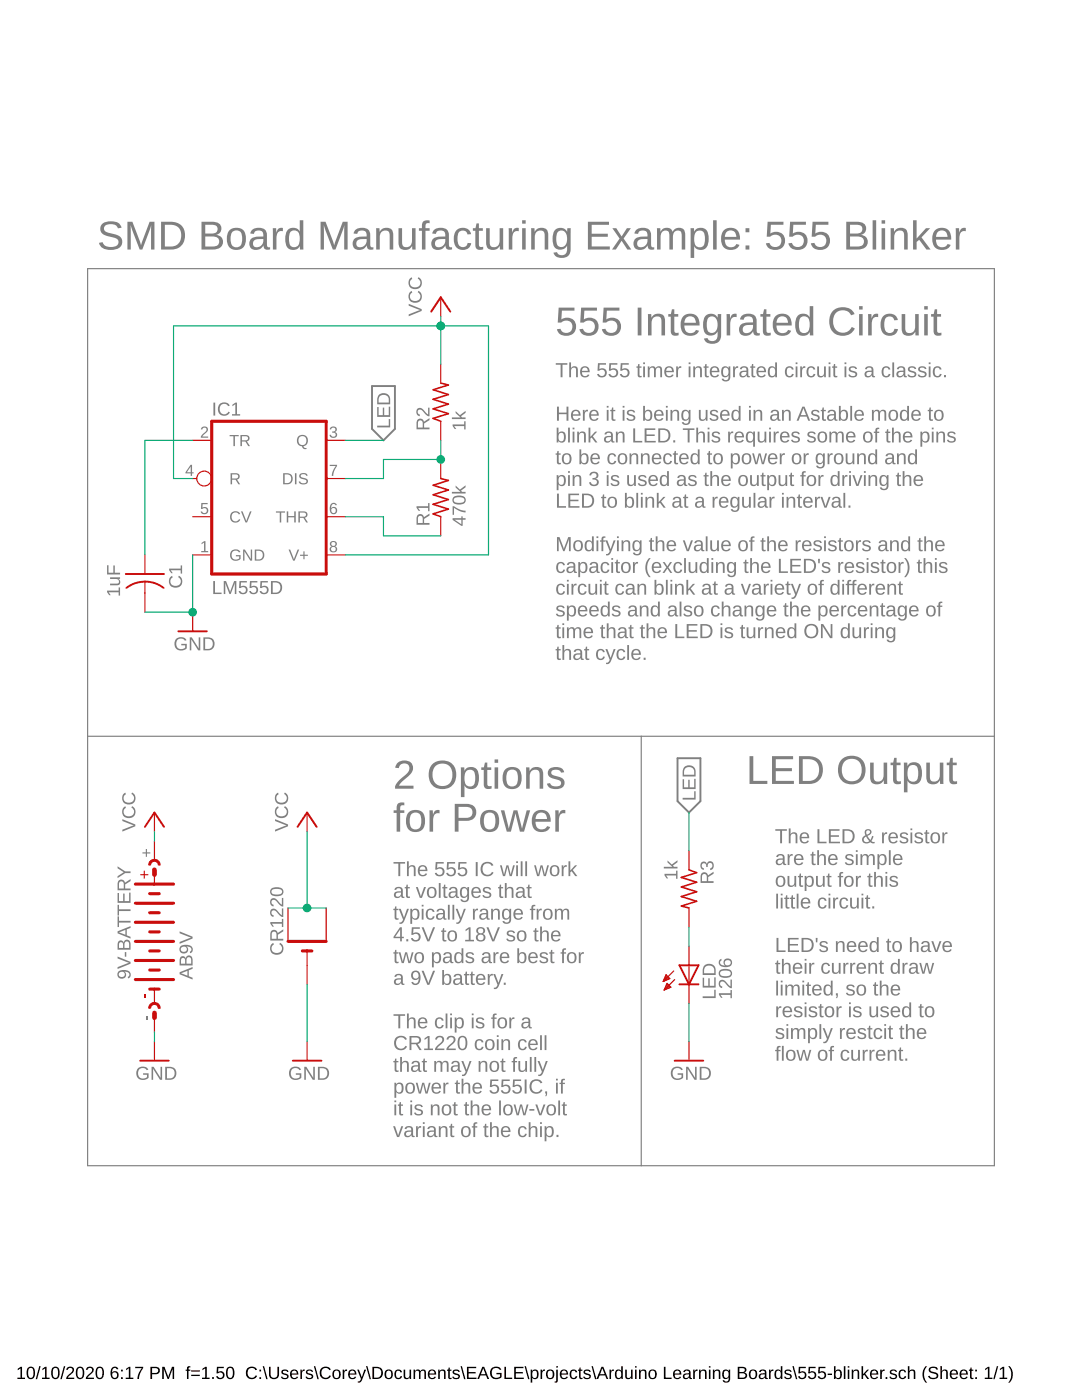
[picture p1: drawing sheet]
<?xml version="1.0" encoding="utf-8"?>
<!DOCTYPE eagle SYSTEM "eagle.dtd">
<eagle version="9.6.2">
<drawing>
<settings>
<setting alwaysvectorfont="no"/>
<setting verticaltext="up"/>
</settings>
<grid distance="0.1" unitdist="inch" unit="inch" style="lines" multiple="1" display="no" altdistance="0.01" altunitdist="inch" altunit="inch"/>
<schematic xreflabel="%F%N/%S.%C%R" xrefpart="/%S.%C%R">
<libraries>
<library name="adafruit">
<symbols>
<symbol name="555">
<wire x1="-7.62" y1="-10.16" x2="7.62" y2="-10.16" width="0.4064" layer="94"/>
<wire x1="7.62" y1="-10.16" x2="7.62" y2="10.16" width="0.4064" layer="94"/>
<wire x1="7.62" y1="10.16" x2="-7.62" y2="10.16" width="0.4064" layer="94"/>
<wire x1="-7.62" y1="10.16" x2="-7.62" y2="-10.16" width="0.4064" layer="94"/>
<text x="-7.62" y="10.922" size="1.778" layer="95">&gt;NAME</text>
<text x="-7.62" y="-12.827" size="1.778" layer="96">&gt;VALUE</text>
<pin name="TR" x="-10.16" y="7.62" length="short" direction="in"/>
<pin name="Q" x="10.16" y="7.62" length="short" direction="out" rot="R180"/>
<pin name="R" x="-10.16" y="2.54" length="short" direction="in" function="dot"/>
<pin name="CV" x="-10.16" y="-2.54" length="short" direction="in"/>
<pin name="THR" x="10.16" y="-2.54" length="short" direction="in" rot="R180"/>
<pin name="DIS" x="10.16" y="2.54" length="short" direction="in" rot="R180"/>
<pin name="V+" x="10.16" y="-7.62" length="short" direction="pwr" rot="R180"/>
<pin name="GND" x="-10.16" y="-7.62" length="short" direction="pwr"/>
</symbol>
<symbol name="3V">
<wire x1="-0.635" y1="0.635" x2="-0.635" y2="0" width="0.4064" layer="94"/>
<wire x1="-2.54" y1="0" x2="-0.635" y2="0" width="0.1524" layer="94"/>
<wire x1="-0.635" y1="0" x2="-0.635" y2="-0.635" width="0.4064" layer="94"/>
<wire x1="0.635" y1="2.54" x2="2.54" y2="2.54" width="0.1524" layer="94"/>
<wire x1="0.635" y1="2.54" x2="0.635" y2="-2.54" width="0.4064" layer="94"/>
<wire x1="0.635" y1="-2.54" x2="2.54" y2="-2.54" width="0.1524" layer="94"/>
<text x="-1.27" y="3.175" size="1.778" layer="95">&gt;NAME</text>
<text x="-1.27" y="-5.08" size="1.778" layer="96">&gt;VALUE</text>
<pin name="+" x="5.08" y="2.54" visible="off" length="short" direction="pas" rot="R180"/>
<pin name="-" x="-5.08" y="0" visible="off" length="short" direction="pas"/>
<pin name="+1" x="5.08" y="-2.54" visible="off" length="short" direction="pas" rot="R180"/>
</symbol>
</symbols>
<devicesets>
<deviceset name="*555" prefix="IC">
<gates>
<gate name="A" symbol="555" x="0" y="2.54"/>
</gates>
<devices>
<device name="N" package="DIL08-ROUND">
<connects>
<connect gate="A" pin="CV" pad="5"/>
<connect gate="A" pin="DIS" pad="7"/>
<connect gate="A" pin="GND" pad="1"/>
<connect gate="A" pin="Q" pad="3"/>
<connect gate="A" pin="R" pad="4"/>
<connect gate="A" pin="THR" pad="6"/>
<connect gate="A" pin="TR" pad="2"/>
<connect gate="A" pin="V+" pad="8"/>
</connects>
<package3dinstances>
<package3dinstance package3d_urn="urn:adsk.eagle:package:6240651/1"/>
</package3dinstances>
<technologies>
<technology name="LM"/>
<technology name="NE"/>
<technology name="SE"/>
<technology name="UA"/>
</technologies>
</device>
<device name="D" package="SO08">
<connects>
<connect gate="A" pin="CV" pad="5"/>
<connect gate="A" pin="DIS" pad="7"/>
<connect gate="A" pin="GND" pad="1"/>
<connect gate="A" pin="Q" pad="3"/>
<connect gate="A" pin="R" pad="4"/>
<connect gate="A" pin="THR" pad="6"/>
<connect gate="A" pin="TR" pad="2"/>
<connect gate="A" pin="V+" pad="8"/>
</connects>
<package3dinstances>
<package3dinstance package3d_urn="urn:adsk.eagle:package:6240673/1"/>
</package3dinstances>
<technologies>
<technology name="LM"/>
<technology name="NE"/>
<technology name="SE"/>
<technology name="UA"/>
</technologies>
</device>
</devices>
</deviceset>
<deviceset name="CR1220" uservalue="yes">
<gates>
<gate name="G$1" symbol="3V" x="0" y="0"/>
</gates>
<devices>
<device name="SMT" package="CR1220-SMD">
<connects>
<connect gate="G$1" pin="+" pad="+$1"/>
<connect gate="G$1" pin="+1" pad="+$2"/>
<connect gate="G$1" pin="-" pad="-"/>
</connects>
<package3dinstances>
<package3dinstance package3d_urn="urn:adsk.eagle:package:6240665/1"/>
</package3dinstances>
<technologies>
<technology name=""/>
</technologies>
</device>
<device name="THM" package="CR1220-THM">
<connects>
<connect gate="G$1" pin="+" pad="+1"/>
<connect gate="G$1" pin="+1" pad="+2"/>
<connect gate="G$1" pin="-" pad="-"/>
</connects>
<package3dinstances>
<package3dinstance package3d_urn="urn:adsk.eagle:package:6240666/1"/>
</package3dinstances>
<technologies>
<technology name=""/>
</technologies>
</device>
</devices>
</deviceset>
</devicesets>
</library>
<library name="fab">
<symbols>
<symbol name="R-US">
<wire x1="-2.54" y1="0" x2="-2.159" y2="1.016" width="0.2032" layer="94"/>
<wire x1="-2.159" y1="1.016" x2="-1.524" y2="-1.016" width="0.2032" layer="94"/>
<wire x1="-1.524" y1="-1.016" x2="-0.889" y2="1.016" width="0.2032" layer="94"/>
<wire x1="-0.889" y1="1.016" x2="-0.254" y2="-1.016" width="0.2032" layer="94"/>
<wire x1="-0.254" y1="-1.016" x2="0.381" y2="1.016" width="0.2032" layer="94"/>
<wire x1="0.381" y1="1.016" x2="1.016" y2="-1.016" width="0.2032" layer="94"/>
<wire x1="1.016" y1="-1.016" x2="1.651" y2="1.016" width="0.2032" layer="94"/>
<wire x1="1.651" y1="1.016" x2="2.286" y2="-1.016" width="0.2032" layer="94"/>
<wire x1="2.286" y1="-1.016" x2="2.54" y2="0" width="0.2032" layer="94"/>
<text x="-3.81" y="1.4986" size="1.778" layer="95">&gt;NAME</text>
<text x="-3.81" y="-3.302" size="1.778" layer="96">&gt;VALUE</text>
<pin name="2" x="5.08" y="0" visible="off" length="short" direction="pas" swaplevel="1" rot="R180"/>
<pin name="1" x="-5.08" y="0" visible="off" length="short" direction="pas" swaplevel="1"/>
</symbol>
<symbol name="C-US">
<wire x1="0" y1="-2.54" x2="0" y2="2.54" width="0.254" layer="94"/>
<wire x1="1.016" y1="0" x2="2.54" y2="0" width="0.1524" layer="94"/>
<wire x1="1" y1="0" x2="1.8542" y2="2.4892" width="0.254" layer="94" curve="-37.878202"/>
<wire x1="1.8504" y1="-2.4668" x2="1.0161" y2="0" width="0.254" layer="94" curve="-37.373024"/>
<text x="-1.27" y="3.175" size="1.778" layer="95">&gt;NAME</text>
<text x="-1.27" y="-5.08" size="1.778" layer="96">&gt;VALUE</text>
<pin name="1" x="-2.54" y="0" visible="off" length="short" direction="pas" swaplevel="1"/>
<pin name="2" x="5.08" y="0" visible="off" length="short" direction="pas" swaplevel="1" rot="R180"/>
</symbol>
<symbol name="LED">
<wire x1="1.27" y1="2.54" x2="0" y2="0" width="0.254" layer="94"/>
<wire x1="0" y1="0" x2="-1.27" y2="2.54" width="0.254" layer="94"/>
<wire x1="1.27" y1="0" x2="0" y2="0" width="0.254" layer="94"/>
<wire x1="0" y1="0" x2="-1.27" y2="0" width="0.254" layer="94"/>
<wire x1="1.27" y1="2.54" x2="0" y2="2.54" width="0.254" layer="94"/>
<wire x1="0" y1="2.54" x2="-1.27" y2="2.54" width="0.254" layer="94"/>
<wire x1="0" y1="2.54" x2="0" y2="0" width="0.1524" layer="94"/>
<wire x1="-2.032" y1="1.778" x2="-3.429" y2="0.381" width="0.1524" layer="94"/>
<wire x1="-1.905" y1="0.635" x2="-3.302" y2="-0.762" width="0.1524" layer="94"/>
<text x="3.556" y="-2.032" size="1.778" layer="95" rot="R90">&gt;NAME</text>
<text x="5.715" y="-2.032" size="1.778" layer="96" rot="R90">&gt;VALUE</text>
<pin name="C" x="0" y="-2.54" visible="off" length="short" direction="pas" rot="R90"/>
<pin name="A" x="0" y="5.08" visible="off" length="short" direction="pas" rot="R270"/>
<polygon width="0.1524" layer="94">
<vertex x="-3.429" y="0.381"/>
<vertex x="-3.048" y="1.27"/>
<vertex x="-2.54" y="0.762"/>
</polygon>
<polygon width="0.1524" layer="94">
<vertex x="-3.302" y="-0.762"/>
<vertex x="-2.921" y="0.127"/>
<vertex x="-2.413" y="-0.381"/>
</polygon>
</symbol>
</symbols>
<devicesets>
<deviceset name="RES-US" prefix="R" uservalue="yes">
<gates>
<gate name="G$1" symbol="R-US" x="0" y="0"/>
</gates>
<devices>
<device name="1206" package="R1206">
<connects>
<connect gate="G$1" pin="1" pad="1"/>
<connect gate="G$1" pin="2" pad="2"/>
</connects>
<technologies>
<technology name=""/>
</technologies>
</device>
<device name="1206W" package="R1206W">
<connects>
<connect gate="G$1" pin="1" pad="1"/>
<connect gate="G$1" pin="2" pad="2"/>
</connects>
<technologies>
<technology name=""/>
</technologies>
</device>
<device name="1206FAB" package="R1206FAB">
<connects>
<connect gate="G$1" pin="1" pad="1"/>
<connect gate="G$1" pin="2" pad="2"/>
</connects>
<technologies>
<technology name=""/>
</technologies>
</device>
</devices>
</deviceset>
<deviceset name="CAP-US" prefix="C">
<gates>
<gate name="G$1" symbol="C-US" x="0" y="0"/>
</gates>
<devices>
<device name="1206" package="C1206">
<connects>
<connect gate="G$1" pin="1" pad="1"/>
<connect gate="G$1" pin="2" pad="2"/>
</connects>
<technologies>
<technology name=""/>
</technologies>
</device>
<device name="1206K" package="C1206K">
<connects>
<connect gate="G$1" pin="1" pad="1"/>
<connect gate="G$1" pin="2" pad="2"/>
</connects>
<technologies>
<technology name=""/>
</technologies>
</device>
<device name="1206FAB" package="C1206FAB">
<connects>
<connect gate="G$1" pin="1" pad="1"/>
<connect gate="G$1" pin="2" pad="2"/>
</connects>
<technologies>
<technology name=""/>
</technologies>
</device>
</devices>
</deviceset>
<deviceset name="LED">
<gates>
<gate name="G$1" symbol="LED" x="0" y="0"/>
</gates>
<devices>
<device name="" package="LED1206">
<connects>
<connect gate="G$1" pin="A" pad="1"/>
<connect gate="G$1" pin="C" pad="2"/>
</connects>
<technologies>
<technology name=""/>
</technologies>
</device>
<device name="FAB1206" package="LED1206FAB">
<connects>
<connect gate="G$1" pin="A" pad="1"/>
<connect gate="G$1" pin="C" pad="2"/>
</connects>
<technologies>
<technology name=""/>
</technologies>
</device>
<device name="5MM" package="5MM">
<connects>
<connect gate="G$1" pin="A" pad="IN"/>
<connect gate="G$1" pin="C" pad="OUT"/>
</connects>
<technologies>
<technology name=""/>
</technologies>
</device>
</devices>
</deviceset>
</devicesets>
</library>
<library name="battery">
<symbols>
<symbol name="9V0-BL">
<wire x1="-6.985" y1="0.635" x2="-6.985" y2="0" width="0.4064" layer="94"/>
<wire x1="-8.89" y1="0" x2="-6.985" y2="0" width="0.1524" layer="94"/>
<wire x1="-6.985" y1="0" x2="-6.985" y2="-0.635" width="0.4064" layer="94"/>
<wire x1="-5.715" y1="2.54" x2="-5.715" y2="-2.54" width="0.4064" layer="94"/>
<wire x1="-4.445" y1="0.635" x2="-4.445" y2="-0.635" width="0.4064" layer="94"/>
<wire x1="6.985" y1="2.54" x2="6.985" y2="0" width="0.4064" layer="94"/>
<wire x1="6.985" y1="0" x2="8.255" y2="0" width="0.1524" layer="94"/>
<wire x1="6.985" y1="0" x2="6.985" y2="-2.54" width="0.4064" layer="94"/>
<wire x1="-3.175" y1="2.54" x2="-3.175" y2="-2.54" width="0.4064" layer="94"/>
<wire x1="-1.905" y1="0.635" x2="-1.905" y2="-0.635" width="0.4064" layer="94"/>
<wire x1="-0.635" y1="2.54" x2="-0.635" y2="-2.54" width="0.4064" layer="94"/>
<wire x1="0.635" y1="0.635" x2="0.635" y2="-0.635" width="0.4064" layer="94"/>
<wire x1="1.905" y1="2.54" x2="1.905" y2="-2.54" width="0.4064" layer="94"/>
<wire x1="3.175" y1="0.635" x2="3.175" y2="-0.635" width="0.4064" layer="94"/>
<wire x1="4.445" y1="2.54" x2="4.445" y2="-2.54" width="0.4064" layer="94"/>
<wire x1="5.715" y1="0.635" x2="5.715" y2="-0.635" width="0.4064" layer="94"/>
<wire x1="9.525" y1="0.635" x2="9.525" y2="-0.635" width="0.254" layer="94" curve="-180" cap="flat"/>
<wire x1="-9.525" y1="0.635" x2="-9.525" y2="-0.635" width="0.254" layer="94" curve="-180" cap="flat"/>
<wire x1="8.255" y1="0" x2="8.89" y2="0" width="0.6096" layer="94"/>
<wire x1="-10.16" y1="0" x2="-10.795" y2="0" width="0.6096" layer="94"/>
<text x="-5.715" y="3.175" size="1.778" layer="95">&gt;NAME</text>
<text x="-5.715" y="-5.08" size="1.778" layer="96">&gt;VALUE</text>
<text x="7.62" y="0.635" size="1.524" layer="94">+</text>
<text x="-8.255" y="0.635" size="1.524" layer="94">-</text>
<pin name="+" x="12.7" y="0" visible="pad" length="short" direction="pas" rot="R180"/>
<pin name="-" x="-12.7" y="0" visible="pad" length="short" direction="pas"/>
</symbol>
</symbols>
<devicesets>
<deviceset name="AB9V" prefix="G">
<gates>
<gate name="G$1" symbol="9V0-BL" x="0" y="0"/>
</gates>
<devices>
<device name="" package="AB9V">
<connects>
<connect gate="G$1" pin="+" pad="+"/>
<connect gate="G$1" pin="-" pad="-"/>
</connects>
<package3dinstances>
<package3dinstance package3d_urn="urn:adsk.eagle:package:4600/1"/>
</package3dinstances>
<technologies>
<technology name="">
<attribute name="POPULARITY" value="32" constant="no"/>
</technology>
</technologies>
</device>
</devices>
</deviceset>
</devicesets>
</library>
<library name="supply1">
<symbols>
<symbol name="VCC">
<wire x1="1.27" y1="-1.905" x2="0" y2="0" width="0.254" layer="94"/>
<wire x1="0" y1="0" x2="-1.27" y2="-1.905" width="0.254" layer="94"/>
<text x="-2.54" y="-2.54" size="1.778" layer="96" rot="R90">&gt;VALUE</text>
<pin name="VCC" x="0" y="-2.54" visible="off" length="short" direction="sup" rot="R90"/>
</symbol>
<symbol name="GND">
<wire x1="-1.905" y1="0" x2="1.905" y2="0" width="0.254" layer="94"/>
<text x="-2.54" y="-2.54" size="1.778" layer="96">&gt;VALUE</text>
<pin name="GND" x="0" y="2.54" visible="off" length="short" direction="sup" rot="R270"/>
</symbol>
</symbols>
<devicesets>
<deviceset name="VCC" prefix="P+">
<gates>
<gate name="VCC" symbol="VCC" x="0" y="0"/>
</gates>
<devices>
<device name="">
<technologies>
<technology name=""/>
</technologies>
</device>
</devices>
</deviceset>
<deviceset name="GND" prefix="GND">
<gates>
<gate name="1" symbol="GND" x="0" y="0"/>
</gates>
<devices>
<device name="">
<technologies>
<technology name=""/>
</technologies>
</device>
</devices>
</deviceset>
</devicesets>
</library>
</libraries>
<attributes>
</attributes>
<variantdefs>
</variantdefs>
<classes>
<class number="0" name="default" width="0" drill="0">
</class>
</classes>
<parts>
<part name="IC1" library="adafruit" deviceset="*555" device="D" package3d_urn="urn:adsk.eagle:package:6240673/1" technology="LM"/>
<part name="R1" library="fab" deviceset="RES-US" device="1206FAB" value="470k"/>
<part name="R2" library="fab" deviceset="RES-US" device="1206FAB" value="1k"/>
<part name="R3" library="fab" deviceset="RES-US" device="1206FAB" value="1k"/>
<part name="9V-BATTERY" library="battery" deviceset="AB9V" device="" package3d_urn="urn:adsk.eagle:package:4600/1"/>
<part name="CR1220" library="adafruit" deviceset="CR1220" device="SMT" package3d_urn="urn:adsk.eagle:package:6240665/1"/>
<part name="C1" library="fab" deviceset="CAP-US" device="1206FAB" value="1uF"/>
<part name="LED" library="fab" deviceset="LED" device="FAB1206" value="1206"/>
<part name="P+2" library="supply1" deviceset="VCC" device=""/>
<part name="GND1" library="supply1" deviceset="GND" device=""/>
<part name="GND2" library="supply1" deviceset="GND" device=""/>
<part name="P+1" library="supply1" deviceset="VCC" device=""/>
<part name="P+3" library="supply1" deviceset="VCC" device=""/>
<part name="GND3" library="supply1" deviceset="GND" device=""/>
<part name="GND4" library="supply1" deviceset="GND" device=""/>
</parts>
<sheets>
<sheet>
<plain>
<wire x1="11.43" y1="100.33" x2="11.43" y2="38.1" width="0.1524" layer="97"/>
<wire x1="11.43" y1="38.1" x2="11.43" y2="-19.05" width="0.1524" layer="97"/>
<wire x1="11.43" y1="-19.05" x2="85.09" y2="-19.05" width="0.1524" layer="97"/>
<wire x1="85.09" y1="-19.05" x2="132.08" y2="-19.05" width="0.1524" layer="97"/>
<wire x1="132.08" y1="-19.05" x2="132.08" y2="38.1" width="0.1524" layer="97"/>
<wire x1="132.08" y1="38.1" x2="132.08" y2="100.33" width="0.1524" layer="97"/>
<wire x1="132.08" y1="100.33" x2="11.43" y2="100.33" width="0.1524" layer="97"/>
<wire x1="11.43" y1="38.1" x2="85.09" y2="38.1" width="0.1524" layer="97"/>
<wire x1="85.09" y1="38.1" x2="132.08" y2="38.1" width="0.1524" layer="97"/>
<wire x1="85.09" y1="38.1" x2="85.09" y2="-19.05" width="0.1524" layer="97"/>
<text x="12.7" y="102.87" size="3.81" layer="97">SMD Board Manufacturing Example: 555 Blinker</text>
<text x="73.66" y="91.44" size="3.81" layer="97">555 Integrated Circuit</text>
<text x="52.07" y="25.4" size="3.81" layer="97">2 Options
for Power</text>
<text x="99.06" y="31.75" size="3.81" layer="97">LED Output</text>
<text x="73.66" y="48.26" size="1.9304" layer="97">The 555 timer integrated circuit is a classic.

Here it is being used in an Astable mode to
blink an LED. This requires some of the pins
to be connected to power or ground and 
pin 3 is used as the output for driving the 
LED to blink at a regular interval. 

Modifying the value of the resistors and the
capacitor (excluding the LED's resistor) this
circuit can blink at a variety of different
speeds and also change the percentage of 
time that the LED is turned ON during
that cycle. </text>
<text x="52.07" y="-15.24" size="1.9304" layer="97">The 555 IC will work
at voltages that 
typically range from 
4.5V to 18V so the 
two pads are best for
a 9V battery. 

The clip is for a 
CR1220 coin cell 
that may not fully
power the 555IC, if
it is not the low-volt
variant of the chip.</text>
<text x="102.87" y="-5.08" size="1.9304" layer="97">The LED &amp; resistor
are the simple 
output for this 
little circuit. 

LED's need to have
their current draw 
limited, so the
resistor is used to
simply restcit the 
flow of current.</text>
</plain>
<instances>
<instance part="IC1" gate="A" x="35.56" y="69.85" smashed="yes">
<attribute name="NAME" x="27.94" y="80.772" size="1.778" layer="95"/>
<attribute name="VALUE" x="27.94" y="57.023" size="1.778" layer="96"/>
</instance>
<instance part="R1" gate="G$1" x="58.42" y="69.85" smashed="yes" rot="R90">
<attribute name="NAME" x="56.9214" y="66.04" size="1.778" layer="95" rot="R90"/>
<attribute name="VALUE" x="61.722" y="66.04" size="1.778" layer="96" rot="R90"/>
</instance>
<instance part="R2" gate="G$1" x="58.42" y="82.55" smashed="yes" rot="R90">
<attribute name="NAME" x="56.9214" y="78.74" size="1.778" layer="95" rot="R90"/>
<attribute name="VALUE" x="61.722" y="78.74" size="1.778" layer="96" rot="R90"/>
</instance>
<instance part="R3" gate="G$1" x="91.44" y="17.78" smashed="yes" rot="R270">
<attribute name="NAME" x="92.9386" y="21.59" size="1.778" layer="95" rot="R270"/>
<attribute name="VALUE" x="88.138" y="21.59" size="1.778" layer="96" rot="R270"/>
</instance>
<instance part="9V-BATTERY" gate="G$1" x="20.32" y="11.43" smashed="yes" rot="R90">
<attribute name="NAME" x="17.145" y="5.715" size="1.778" layer="95" rot="R90"/>
<attribute name="VALUE" x="25.4" y="5.715" size="1.778" layer="96" rot="R90"/>
</instance>
<instance part="CR1220" gate="G$1" x="40.64" y="10.16" smashed="yes" rot="R90">
<attribute name="NAME" x="37.465" y="8.89" size="1.778" layer="95" rot="R90"/>
<attribute name="VALUE" x="45.72" y="8.89" size="1.778" layer="96" rot="R90"/>
</instance>
<instance part="C1" gate="G$1" x="19.05" y="59.69" smashed="yes" rot="R270">
<attribute name="NAME" x="22.225" y="60.96" size="1.778" layer="95" rot="R270"/>
<attribute name="VALUE" x="13.97" y="60.96" size="1.778" layer="96" rot="R270"/>
</instance>
<instance part="LED" gate="G$1" x="91.44" y="5.08" smashed="yes">
<attribute name="NAME" x="94.996" y="3.048" size="1.778" layer="95" rot="R90"/>
<attribute name="VALUE" x="97.155" y="3.048" size="1.778" layer="96" rot="R90"/>
</instance>
<instance part="P+2" gate="VCC" x="58.42" y="96.52" smashed="yes">
<attribute name="VALUE" x="55.88" y="93.98" size="1.778" layer="96" rot="R90"/>
</instance>
<instance part="GND1" gate="1" x="25.4" y="52.07" smashed="yes">
<attribute name="VALUE" x="22.86" y="49.53" size="1.778" layer="96"/>
</instance>
<instance part="GND2" gate="1" x="91.44" y="-5.08" smashed="yes">
<attribute name="VALUE" x="88.9" y="-7.62" size="1.778" layer="96"/>
</instance>
<instance part="P+1" gate="VCC" x="40.64" y="27.94" smashed="yes">
<attribute name="VALUE" x="38.1" y="25.4" size="1.778" layer="96" rot="R90"/>
</instance>
<instance part="P+3" gate="VCC" x="20.32" y="27.94" smashed="yes">
<attribute name="VALUE" x="17.78" y="25.4" size="1.778" layer="96" rot="R90"/>
</instance>
<instance part="GND3" gate="1" x="40.64" y="-5.08" smashed="yes">
<attribute name="VALUE" x="38.1" y="-7.62" size="1.778" layer="96"/>
</instance>
<instance part="GND4" gate="1" x="20.32" y="-5.08" smashed="yes">
<attribute name="VALUE" x="17.78" y="-7.62" size="1.778" layer="96"/>
</instance>
</instances>
<busses>
</busses>
<nets>
<net name="N$1" class="0">
<segment>
<pinref part="IC1" gate="A" pin="DIS"/>
<wire x1="45.72" y1="72.39" x2="50.8" y2="72.39" width="0.1524" layer="91"/>
<pinref part="R1" gate="G$1" pin="2"/>
<wire x1="50.8" y1="72.39" x2="50.8" y2="74.93" width="0.1524" layer="91"/>
<wire x1="50.8" y1="74.93" x2="58.42" y2="74.93" width="0.1524" layer="91"/>
<pinref part="R2" gate="G$1" pin="1"/>
<wire x1="58.42" y1="74.93" x2="58.42" y2="77.47" width="0.1524" layer="91"/>
<junction x="58.42" y="74.93"/>
</segment>
</net>
<net name="N$2" class="0">
<segment>
<pinref part="IC1" gate="A" pin="THR"/>
<wire x1="45.72" y1="67.31" x2="50.8" y2="67.31" width="0.1524" layer="91"/>
<wire x1="50.8" y1="67.31" x2="50.8" y2="64.77" width="0.1524" layer="91"/>
<pinref part="R1" gate="G$1" pin="1"/>
<wire x1="50.8" y1="64.77" x2="58.42" y2="64.77" width="0.1524" layer="91"/>
</segment>
</net>
<net name="VCC" class="0">
<segment>
<pinref part="IC1" gate="A" pin="R"/>
<wire x1="25.4" y1="72.39" x2="22.86" y2="72.39" width="0.1524" layer="91"/>
<wire x1="22.86" y1="72.39" x2="22.86" y2="92.71" width="0.1524" layer="91"/>
<wire x1="22.86" y1="92.71" x2="58.42" y2="92.71" width="0.1524" layer="91"/>
<pinref part="P+2" gate="VCC" pin="VCC"/>
<wire x1="58.42" y1="92.71" x2="58.42" y2="93.98" width="0.1524" layer="91"/>
<pinref part="IC1" gate="A" pin="V+"/>
<wire x1="45.72" y1="62.23" x2="64.77" y2="62.23" width="0.1524" layer="91"/>
<wire x1="64.77" y1="62.23" x2="64.77" y2="92.71" width="0.1524" layer="91"/>
<wire x1="64.77" y1="92.71" x2="58.42" y2="92.71" width="0.1524" layer="91"/>
<junction x="58.42" y="92.71"/>
<pinref part="R2" gate="G$1" pin="2"/>
<wire x1="58.42" y1="87.63" x2="58.42" y2="92.71" width="0.1524" layer="91"/>
<junction x="58.42" y="92.71"/>
</segment>
<segment>
<pinref part="9V-BATTERY" gate="G$1" pin="+"/>
<pinref part="P+3" gate="VCC" pin="VCC"/>
<wire x1="20.32" y1="24.13" x2="20.32" y2="25.4" width="0.1524" layer="91"/>
</segment>
<segment>
<pinref part="CR1220" gate="G$1" pin="+"/>
<pinref part="P+1" gate="VCC" pin="VCC"/>
<wire x1="38.1" y1="15.24" x2="40.64" y2="15.24" width="0.1524" layer="91"/>
<wire x1="40.64" y1="15.24" x2="40.64" y2="25.4" width="0.1524" layer="91"/>
<pinref part="CR1220" gate="G$1" pin="+1"/>
<wire x1="43.18" y1="15.24" x2="40.64" y2="15.24" width="0.1524" layer="91"/>
<junction x="40.64" y="15.24"/>
</segment>
</net>
<net name="N$5" class="0">
<segment>
<pinref part="IC1" gate="A" pin="TR"/>
<wire x1="25.4" y1="77.47" x2="19.05" y2="77.47" width="0.1524" layer="91"/>
<pinref part="C1" gate="G$1" pin="1"/>
<wire x1="19.05" y1="77.47" x2="19.05" y2="62.23" width="0.1524" layer="91"/>
</segment>
</net>
<net name="GND" class="0">
<segment>
<pinref part="C1" gate="G$1" pin="2"/>
<pinref part="GND1" gate="1" pin="GND"/>
<wire x1="19.05" y1="54.61" x2="25.4" y2="54.61" width="0.1524" layer="91"/>
<pinref part="IC1" gate="A" pin="GND"/>
<wire x1="25.4" y1="62.23" x2="25.4" y2="54.61" width="0.1524" layer="91"/>
<junction x="25.4" y="54.61"/>
</segment>
<segment>
<pinref part="LED" gate="G$1" pin="C"/>
<wire x1="91.44" y1="2.54" x2="91.44" y2="-2.54" width="0.1524" layer="91"/>
<pinref part="GND2" gate="1" pin="GND"/>
</segment>
<segment>
<pinref part="9V-BATTERY" gate="G$1" pin="-"/>
<pinref part="GND4" gate="1" pin="GND"/>
<wire x1="20.32" y1="-1.27" x2="20.32" y2="-2.54" width="0.1524" layer="91"/>
</segment>
<segment>
<pinref part="CR1220" gate="G$1" pin="-"/>
<pinref part="GND3" gate="1" pin="GND"/>
<wire x1="40.64" y1="5.08" x2="40.64" y2="-2.54" width="0.1524" layer="91"/>
</segment>
</net>
<net name="LED" class="0">
<segment>
<pinref part="IC1" gate="A" pin="Q"/>
<wire x1="45.72" y1="77.47" x2="50.8" y2="77.47" width="0.1524" layer="91"/>
<label x="50.8" y="77.47" size="1.778" layer="95" rot="R90" xref="yes"/>
</segment>
<segment>
<pinref part="R3" gate="G$1" pin="1"/>
<wire x1="91.44" y1="22.86" x2="91.44" y2="27.94" width="0.1524" layer="91"/>
<label x="91.44" y="27.94" size="1.778" layer="95" rot="R90" xref="yes"/>
</segment>
</net>
<net name="N$6" class="0">
<segment>
<pinref part="R3" gate="G$1" pin="2"/>
<pinref part="LED" gate="G$1" pin="A"/>
<wire x1="91.44" y1="12.7" x2="91.44" y2="10.16" width="0.1524" layer="91"/>
</segment>
</net>
</nets>
</sheet>
</sheets>
</schematic>
</drawing>
<compatibility>
<note version="6.3" minversion="6.2.2" severity="warning">
Since Version 6.2.2 text objects can contain more than one line,
which will not be processed correctly with this version.
</note>
<note version="8.2" severity="warning">
Since Version 8.2, EAGLE supports online libraries. The ids
of those online libraries will not be understood (or retained)
with this version.
</note>
<note version="8.3" severity="warning">
Since Version 8.3, EAGLE supports URNs for individual library
assets (packages, symbols, and devices). The URNs of those assets
will not be understood (or retained) with this version.
</note>
<note version="8.3" severity="warning">
Since Version 8.3, EAGLE supports the association of 3D packages
with devices in libraries, schematics, and board files. Those 3D
packages will not be understood (or retained) with this version.
</note>
</compatibility>
</eagle>
